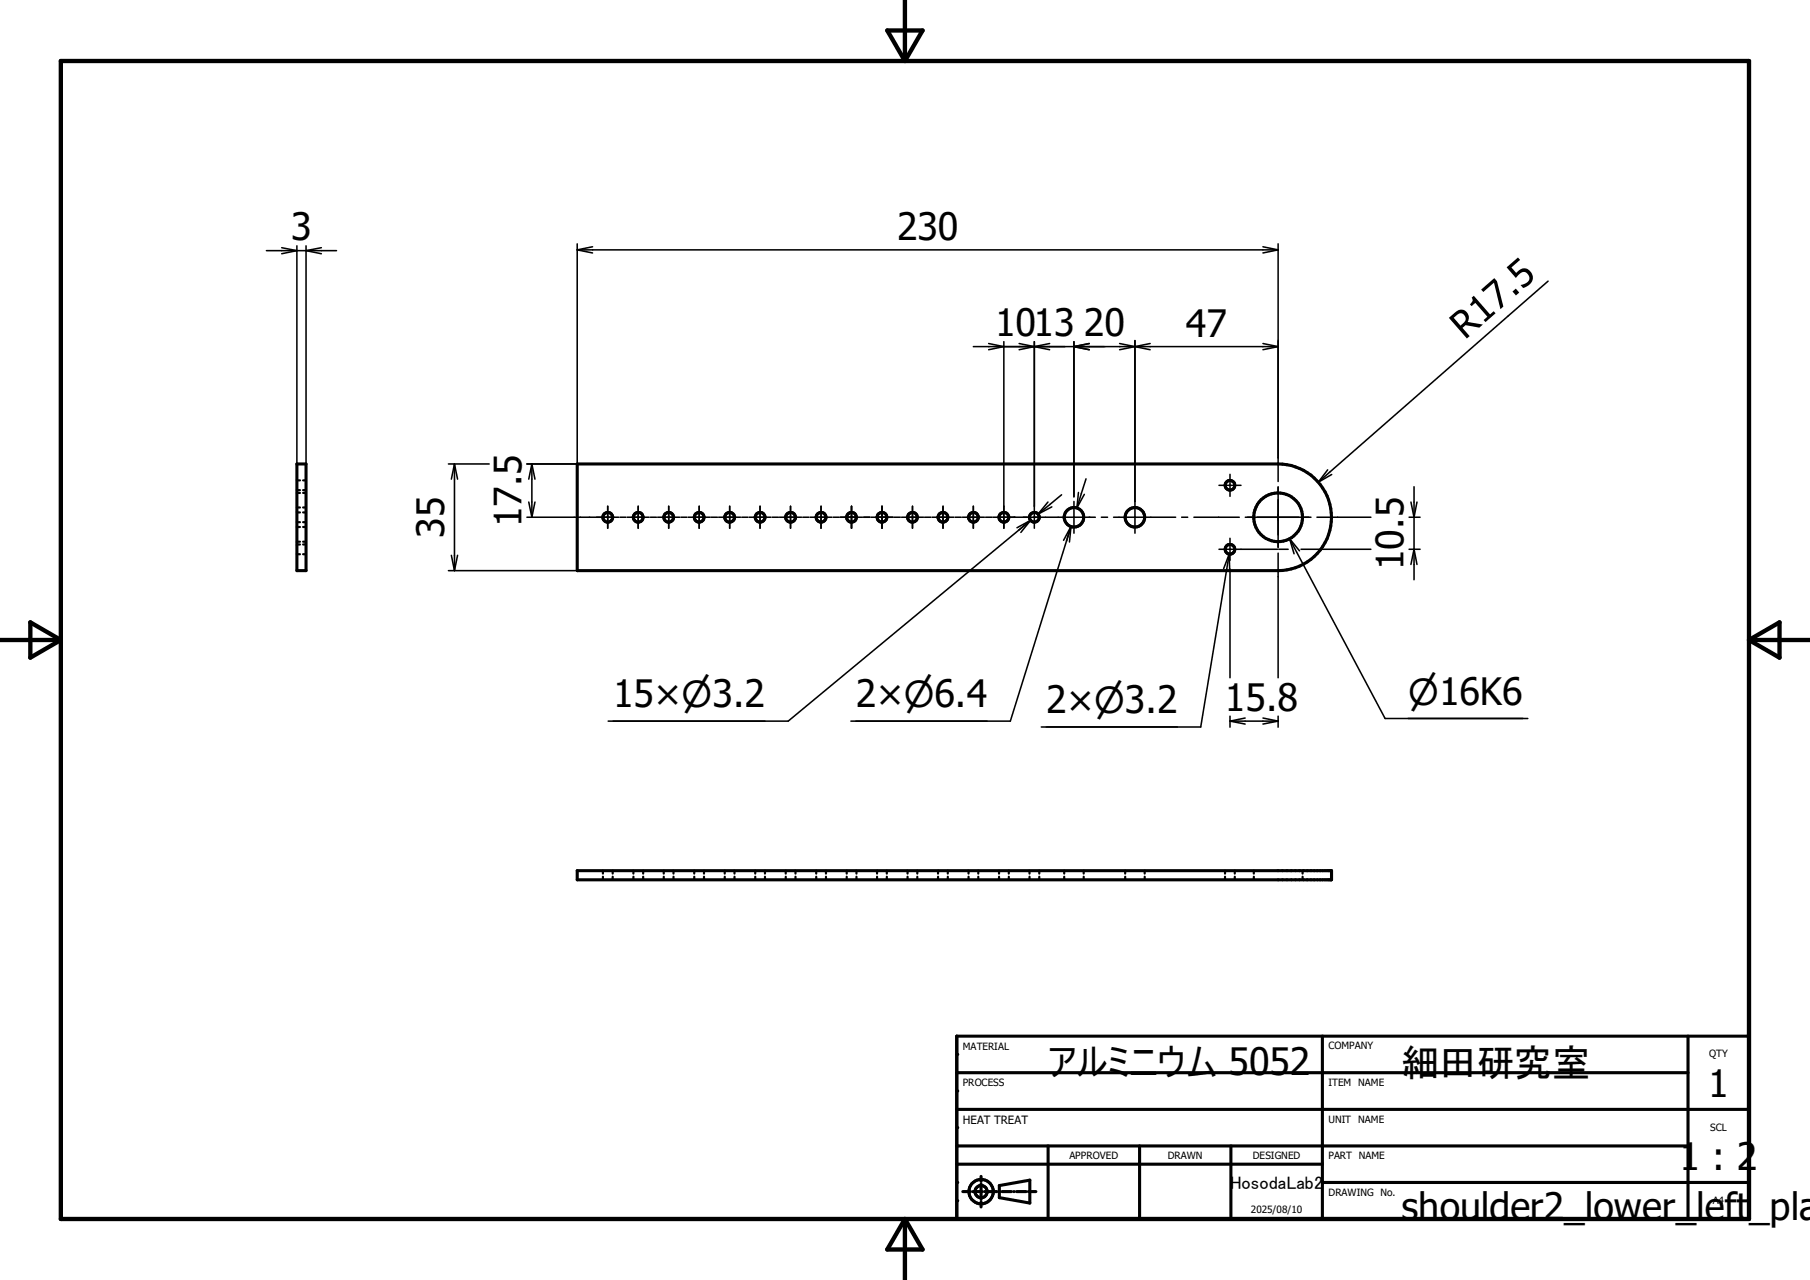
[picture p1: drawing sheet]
<svg xmlns="http://www.w3.org/2000/svg" width="297mm" height="210mm" viewBox="0 0 297 210" stroke-linecap="round" stroke-linejoin="round" font-family="sans-serif">
<g fill="none" stroke="#000" stroke-width=".51">
<path d="M48.7 76.1h1.5v17.5h-1.5zM94.7 76.1h115a8.8 8.8 0 0 1 8.8 8.8 8.8 8.8 0 0 1-8.8 8.7h-115zM94.7 142.9h123.8v1.5h-123.8zM157 176h120M157 170h130v30h-130zM217 170v30M277 170v30M157 191h60M157 188h120M157 182h130M158 195.5h.8M159.2 195.5h.1"/>
<path d="M159.6 195.5h1.6M161 193v.8M161 194.2v.1M161 194.7v1.6M161 196.7v.1M161 197.2v.8M161.5 195.5h.1M162 195.5h1.6M164 195.5h.1M164 194.5l5-.9v3.8l-5-.9zM164.4 195.5h1.6M166.3 195.5h.1"/>
<path d="M166.8 195.5h1.6M168.8 195.5h.1M169.2 195.5h.8M172 188v12M187 188v12M202 188v12M217 194h70"/>
<circle cx="201.8" cy="79.6" r=".79"/>
<circle cx="99.7" cy="84.9" r=".8"/>
<circle cx="104.7" cy="84.9" r=".8"/>
<circle cx="109.7" cy="84.9" r=".79"/>
<circle cx="114.7" cy="84.9" r=".79"/>
<circle cx="119.7" cy="84.9" r=".8"/>
<circle cx="124.7" cy="84.9" r=".8"/>
<circle cx="129.7" cy="84.9" r=".8"/>
<circle cx="134.7" cy="84.9" r=".8"/>
<circle cx="139.7" cy="84.9" r=".8"/>
<circle cx="144.7" cy="84.9" r=".79"/>
<circle cx="149.7" cy="84.9" r=".79"/>
<circle cx="154.7" cy="84.9" r=".8"/>
<circle cx="159.7" cy="84.9" r=".8"/>
<circle cx="164.7" cy="84.9" r=".8"/>
<circle cx="169.7" cy="84.9" r=".8"/>
<circle cx="176.2" cy="84.9" r="1.61"/>
<circle cx="186.2" cy="84.9" r="1.6"/>
<circle cx="201.8" cy="90.1" r=".8"/>
<circle cx="209.7" cy="84.9" r="4"/>
<circle cx="161" cy="195.5" r="1"/>
<circle cx="161" cy="195.5" r="2"/>
</g>
<g fill="none" stroke="#000" stroke-width=".36">
<path d="M48.7 78.8h.5M49.7 78.8h.5M48.7 83.3h.5M48.7 86.5h.5M48.7 80.4h.5M48.7 89.3h.5M48.7 90.9h.5M48.7 80.9h.5M48.7 88.9h.5M48.7 84.1h.5M48.7 85.7h.5M49.7 83.3h.5"/>
<path d="M49.7 86.5h.5M49.7 80.4h.5M49.7 89.3h.5M49.7 90.9h.5M49.7 80.9h.5M49.7 88.9h.5M49.7 84.1h.5M49.7 85.7h.5M98.9 142.9v.4M98.9 143.8v.6M100.5 142.9v.4M100.5 143.8v.6"/>
<path d="M103.9 142.9v.4M103.9 143.8v.6M105.5 142.9v.4M105.5 143.8v.6M108.9 142.9v.4M108.9 143.8v.6M110.5 142.9v.4M110.5 143.8v.6M113.9 142.9v.4M113.9 143.8v.6M115.5 142.9v.4M115.5 143.8v.6"/>
<path d="M118.9 142.9v.4M118.9 143.8v.6M120.5 142.9v.4M120.5 143.8v.6M123.9 142.9v.4M123.9 143.8v.6M125.5 142.9v.4M125.5 143.8v.6M128.9 142.9v.4M128.9 143.8v.6M130.5 142.9v.4M130.5 143.8v.6"/>
<path d="M133.9 142.9v.4M133.9 143.8v.6M135.5 142.9v.4M135.5 143.8v.6M138.9 142.9v.4M138.9 143.8v.6M140.5 142.9v.4M140.5 143.8v.6M143.9 142.9v.4M143.9 143.8v.6M145.5 142.9v.4M145.5 143.8v.6"/>
<path d="M148.9 142.9v.4M148.9 143.8v.6M150.5 142.9v.4M150.5 143.8v.6M153.9 142.9v.4M153.9 143.8v.6M155.5 142.9v.4M155.5 143.8v.6M158.9 142.9v.4M158.9 143.8v.6M160.5 142.9v.4M160.5 143.8v.6"/>
<path d="M163.9 142.9v.4M163.9 143.8v.6M165.5 142.9v.4M165.5 143.8v.6M168.9 142.9v.4M168.9 143.8v.6M170.5 142.9v.4M170.5 143.8v.6M174.6 142.9v.4M174.6 143.8v.6M177.8 142.9v.4M177.8 143.8v.6"/>
<path d="M184.6 142.9v.4M184.6 143.8v.6M187.8 142.9v.4M187.8 143.8v.6M201 142.9v.4M201 143.8v.6M202.6 142.9v.4M202.6 143.8v.6M205.7 142.9v.4M205.7 143.8v.6M213.7 142.9v.4M213.7 143.8v.6"/>
</g>
<path d="M10 10h277v190h-277zM145.6 5h5.8l-2.9 5zM148.5 0v10M0 105h10M5 102.1l5 2.9-5 2.9zM287 105h10M287 105l5-2.9v5.8zM148.5 200v10M148.5 200l2.9 5h-5.8z" fill="none" stroke="#000" stroke-width=".71"/>
<g fill="#000">
<circle cx="157" cy="179" r=".25"/>
<circle cx="157" cy="173" r=".25"/>
<circle cx="157" cy="176" r=".25"/>
<circle cx="157" cy="185" r=".25"/>
<circle cx="157" cy="191" r=".25"/>
<circle cx="157" cy="197" r=".25"/>
<circle cx="157" cy="188" r=".25"/>
<circle cx="157" cy="182" r=".25"/>
<circle cx="157" cy="194" r=".25"/>
</g>
<g fill="none" stroke="#000" stroke-width=".25">
<path d="M43.7 41.1h11.5M46.2 40.6l2.5 .5-2.5 .5M48.7 40.3v35.8M50.2 40.3v35.8M52.7 40.6l-2.5 .5 2.5 .5M94.7 41h115M94.7 41l2.5 .5M94.7 40v36.1h-8.2M97.2 40.5l-2.5 .5M159.7 56.9h50M162.2 56.4l2.5 .5-2.5 .5M164.7 56.1v30.6"/>
<path d="M167.2 56.4l5 1M169.7 56.1v30.6M172.2 56.4l-5 1M176.2 56.1v25.4M178.7 56.4l-2.5 .5 2.5 .5M183.7 56.4l5 1M186.2 55.9v31.6M188.7 56.4l-5 1M207.2 40.5l2.5 .5M207.2 56.4l2.5 .5M209.7 41l-2.5 .5M209.7 40v39"/>
<path d="M209.7 56.9l-2.5 .5M254 46.1l-37.7 33M73.6 76.1h6.7M74.6 76.1v17.5M74.6 76.1l.5 2.5M74.6 76.1l-.5 2.5M87.3 76.1v8.8M87.3 76.1l.5 2.5M87.3 76.1l-.5 2.5M178.2 78.6l-1.5 4.7M200 79.6h3.6M201.8 77.8v3.6"/>
<path d="M209.7 79.9v10M217.9 77.1l-1.6 2M218.5 77.9l-2.2 1.2M232 79.9v15.2M73.6 93.6h21.1M74.1 91.1l.5 2.5M75.1 91.1l-.5 2.5M86.5 84.9h15M86.8 82.4l.5 2.5M87.8 82.4l-.5 2.5M99.7 83.1v3.6M101.7 84.9h1"/>
<path d="M102.9 84.9h3.6M104.7 83.1v3.6M106.7 84.9h1M107.9 84.9h3.6M109.7 83.1v3.6M111.7 84.9h1M112.9 84.9h3.6M114.7 83.1v3.6M116.7 84.9h1M117.9 84.9h3.6M119.7 83.1v3.6M121.7 84.9h1"/>
<path d="M122.9 84.9h3.6M124.7 83.1v3.6M126.7 84.9h1M127.9 84.9h3.6M129.7 83.1v3.6M131.7 84.9h1M132.9 84.9h3.6M134.7 83.1v3.6M136.7 84.9h1M137.9 84.9h3.6M139.7 83.1v3.6M141.7 84.9h1"/>
<path d="M142.9 84.9h3.6M144.7 83.1v3.6M146.7 84.9h1M147.9 84.9h3.6M149.7 83.1v3.6M151.7 84.9h1M152.9 84.9h3.6M154.7 83.1v3.6M156.7 84.9h1M157.9 84.9h3.6M159.7 83.1v3.6M161.7 84.9h1"/>
<path d="M162.9 84.9h8.6M169.1 85.4l-39.8 32.9h-29.5M169.1 85.4l-1.9 1.6M169.1 85.4l-1.6 2M169.1 85.4l-2.2 1.2M171.6 84.9h8.1M172 82.4l-1.7 2M172.6 83.2l-2.3 1.2M174.2 81.2l-3.9 3.2M175.7 86.4l-9.9 31.9h-26.2M175.7 86.4l-.7 2.4M175.7 86.4l-.2 2.5"/>
<path d="M175.7 86.4l-1.2 2.2M176.2 82.3v5.2M177 80.8l-.3 2.5M177.9 81.1l-1.2 2.2M180.7 84.9h1M182.7 84.9h10.2M193.9 84.9h1M195.9 84.9h7.5M200 90.1h9.6M201.7 90.9l-4.7 28.4h-26.1M201.7 90.9l.1 2.6M201.7 90.9l-.9 2.4"/>
<path d="M201.8 88.3v3.6M201.8 93.4v17.8M204.3 84.9h10.8M209.7 90.8v20.4M209.8 90.1h1.6M211.6 88.4l15.7 29.5h23.4M211.6 88.4l1.6 2M211.6 88.4l.7 2.5M213.5 90.1h11.4M216.1 84.9h8.8M231.2 84.9h1.8M231.2 90.1h1.8"/>
<path d="M231.5 82.4l.5 2.5 .5-2.5M231.5 92.6l.5-2.5 .5 2.5M201.8 117.5v1.8M201.8 118.3h7.9M201.8 118.3l2.5 .5M204.3 117.8l-2.5 .5M207.2 117.8l2.5 .5M209.7 117.5v1.8M209.7 118.3l-2.5 .5"/>
</g>
<g font-size="6.2">
<text x="47.8" y="39.5">3</text>
<text x="147.2" y="39.3">230</text>
<text x="163.3" y="55.2">1013</text>
<text x="177.8" y="55.2">20</text>
<text x="194.6" y="55.3">47</text>
<text x="240.4" y="55.8" transform="rotate(-41 240.4 55.8)">R17.5</text>
<text x="72.9" y="88.3" transform="rotate(-90 72.9 88.3)">35</text>
<text x="85.6" y="86.5" transform="rotate(-90 85.6 86.5)">17.5</text>
<text x="230.3" y="93.5" transform="rotate(-90 230.3 93.5)">10.5</text>
<text x="100.6" y="116">15×n3.2</text>
<text x="140.5" y="116">2×n6.4</text>
<text x="171.7" y="117">2×n3.2</text>
<text x="201" y="116.6">15.8</text>
<text x="172" y="176.3">アルミニウム 5052</text>
<text x="230" y="176.6">細田研究室</text>
<text x="280.3" y="180">1</text>
<text x="275.6" y="192">1 : 2</text>
<text x="230" y="200.2">shoulder2_lower_left_pla</text>
</g>
<text font-size="5.9" x="231.1" y="115.6">n16K6</text>
<text font-size="3" x="201.8" y="195">HosodaLab2</text>
<text font-size="1.9" x="158" y="184.4">HEAT TREAT</text>
<g font-size="1.6">
<text x="158" y="172.2">MATERIAL</text>
<text x="218" y="172.1">COMPANY</text>
<text x="280.5" y="173.5">QTY</text>
<text x="158" y="178.2">PROCESS</text>
<text x="218" y="178.2">ITEM</text>
<text x="222.9" y="178.2">NAME</text>
<text x="218" y="184.2">UNIT NAME</text>
<text x="280.6" y="185.6">SCL</text>
<text x="175.5" y="190.1">APPROVED</text>
<text x="191.6" y="190.1">DRAWN</text>
<text x="205.6" y="190.1">DESIGNED</text>
<text x="218" y="190.2">PART NAME</text>
<text x="218" y="196.2">DRAWING No.</text>
<text x="281.1" y="197.6">A4</text>
<text x="205.2" y="199">2025/08/10</text>
</g>
</svg>
